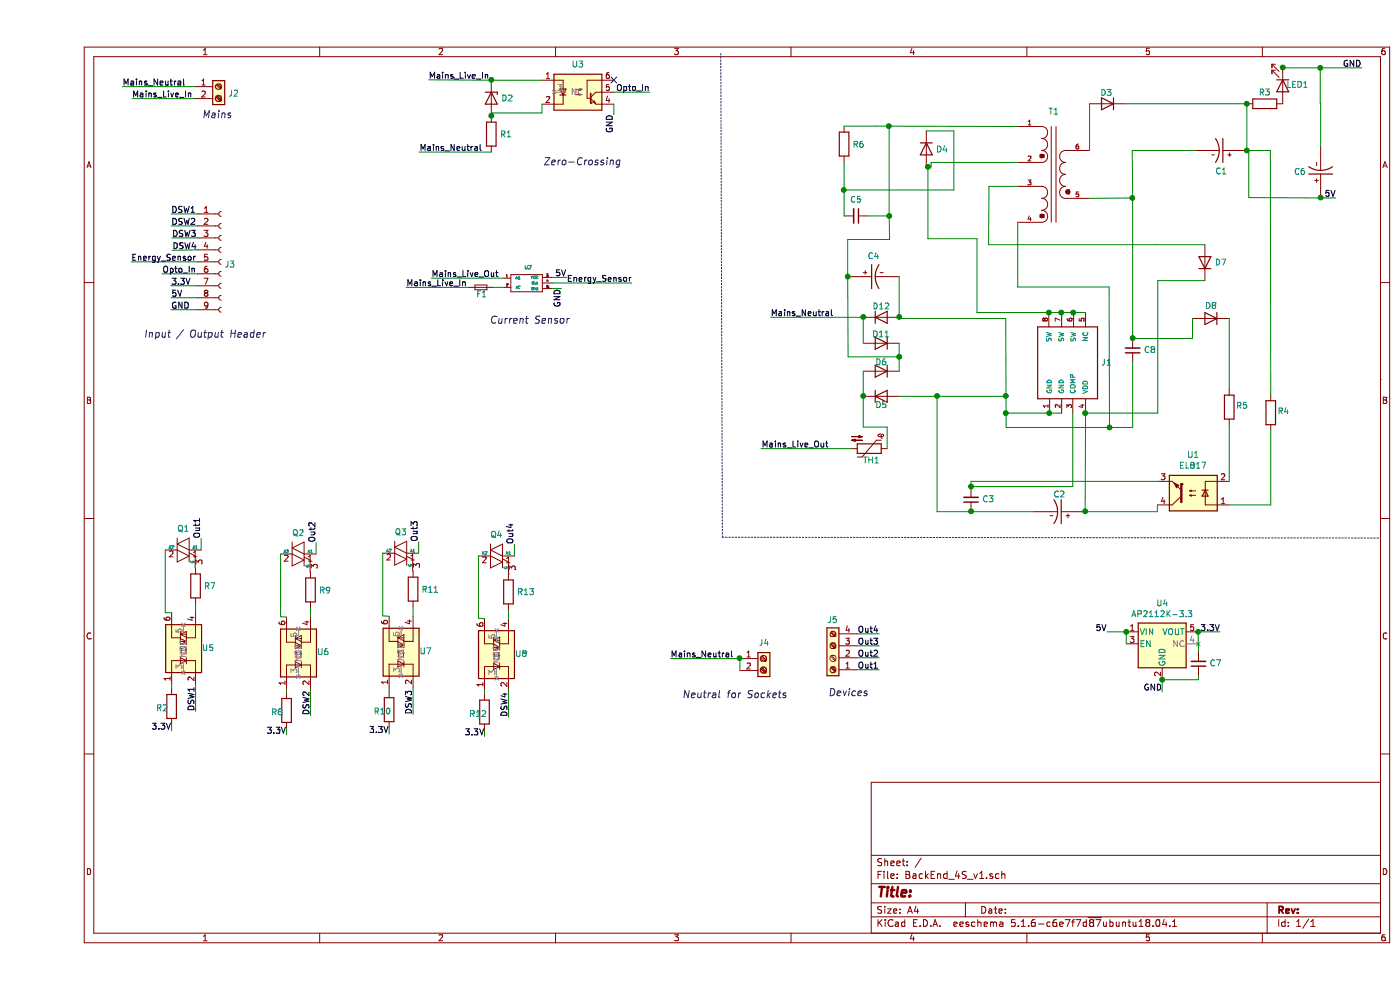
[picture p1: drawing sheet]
EESchema Schematic File Version 4
EELAYER 30 0
EELAYER END
$Descr A4 11693 8268
encoding utf-8
Sheet 1 1
Title ""
Date ""
Rev ""
Comp ""
Comment1 ""
Comment2 ""
Comment3 ""
Comment4 ""
$EndDescr
Wire Notes Line
	11229 3169 11221 3169
$Comp
L transformer:F12-090 T1
U 1 1
P 8491 1456
F 0 "T1" H 8491 933 50  0000 C CNN
F 1 "F12-090" H 8491 933 50  0001 C CNN
F 2 "Custom_Libraries:Transformer" H 8491 1456 50  0001 L BNN
F 3 "Manufacturer Recommendations" H 8491 1456 50  0001 L BNN
F 4 "Triad Magnetics" H 8491 1456 50  0001 L BNN "Field4"
	1    8491 1456
	-1   0    0    1   
$EndComp
$Comp
L Device:D D4
U 1 1
P 7427 1245
F 0 "D4" V 7427 1325 50  0000 L CNN
F 1 "FR107" V 7472 1325 50  0001 L CNN
F 2 "Diodes_SMD:D_0805" H 7427 1245 50  0001 C CNN
F 3 "~" H 7427 1245 50  0001 C CNN
	1    7427 1245
	0    1    1    0   
$EndComp
$Comp
L Device:R R6
U 1 1
P 6740 1205
F 0 "R6" H 6810 1205 50  0000 L CNN
F 1 "100K" H 6810 1160 50  0001 L CNN
F 2 "Resistors_SMD:R_0805_HandSoldering" V 6670 1205 50  0001 C CNN
F 3 "~" H 6740 1205 50  0001 C CNN
	1    6740 1205
	1    0    0    -1  
$EndComp
Wire Wire Line
	8191 1056 7000 1055
Wire Wire Line
	7000 1055 6740 1055
Wire Wire Line
	6740 1355 6740 1588
Wire Wire Line
	6740 1588 7659 1588
Wire Wire Line
	7659 1095 7427 1095
Wire Wire Line
	7659 1095 7659 1588
Wire Wire Line
	8191 1356 7468 1356
Wire Wire Line
	7468 1356 7468 1394
Wire Wire Line
	7468 1394 7427 1395
$Comp
L Device:C_Small C5
U 1 1
P 6840 1803
F 0 "C5" V 6703 1803 50  0000 C CNN
F 1 "2A222J / 2.2nF" V 6702 1803 50  0001 C CNN
F 2 "Capacitors_THT:C_Axial_L3.8mm_D2.6mm_P7.50mm_Horizontal" H 6840 1803 50  0001 C CNN
F 3 "~" H 6840 1803 50  0001 C CNN
	1    6840 1803
	0    1    1    0   
$EndComp
Wire Wire Line
	6740 1588 6740 1803
Connection ~ 6740 1588
Wire Wire Line
	6940 1803 7119 1803
Wire Wire Line
	7119 1803 7117 1055
Connection ~ 7117 1055
$Comp
L capacitor_electolytic:ECA-1EM102 C4
U 1 1
P 6987 2312
F 0 "C4" H 6987 2487 50  0000 C CNN
F 1 "4.7uF/400V" H 6987 2488 50  0001 C CNN
F 2 "Capacitors_THT:CP_Radial_D4.0mm_P2.00mm" H 6987 2312 50  0001 L BNN
F 3 "PANASONIC" H 6987 2312 50  0001 L BNN
	1    6987 2312
	1    0    0    -1  
$EndComp
$Comp
L Device:D D12
U 1 1
P 7052 2649
F 0 "D12" H 7051 2740 50  0000 C CNN
F 1 "IN4007" V 7097 2729 50  0001 L CNN
F 2 "Diodes_SMD:D_0805" H 7052 2649 50  0001 C CNN
F 3 "~" H 7052 2649 50  0001 C CNN
	1    7052 2649
	1    0    0    -1  
$EndComp
Wire Wire Line
	7202 2312 7202 2649
$Comp
L Device:D D11
U 1 1
P 7052 2866
F 0 "D11" H 7053 2794 50  0000 C CNN
F 1 "IN4007" V 7097 2946 50  0001 L CNN
F 2 "Diodes_SMD:D_0805" H 7052 2866 50  0001 C CNN
F 3 "~" H 7052 2866 50  0001 C CNN
	1    7052 2866
	-1   0    0    1   
$EndComp
Wire Wire Line
	6902 2866 6902 2649
$Comp
L Device:D D6
U 1 1
P 7052 3101
F 0 "D6" H 7053 3029 50  0000 C CNN
F 1 "IN4007" V 7097 3181 50  0001 L CNN
F 2 "Diodes_SMD:D_0805" H 7052 3101 50  0001 C CNN
F 3 "~" H 7052 3101 50  0001 C CNN
	1    7052 3101
	-1   0    0    1   
$EndComp
Wire Wire Line
	7202 2866 7202 2981
Wire Wire Line
	6772 2312 6774 2981
Wire Wire Line
	6774 2981 7202 2981
Connection ~ 7202 2981
Wire Wire Line
	7202 2981 7202 3101
Wire Wire Line
	6772 2312 6772 2000
Wire Wire Line
	6772 2000 7121 2000
Wire Wire Line
	7121 2000 7119 1803
Connection ~ 6772 2312
Connection ~ 7119 1803
$Comp
L Device:D D5
U 1 1
P 7052 3309
F 0 "D5" H 7053 3237 50  0000 C CNN
F 1 "IN4007" V 7097 3389 50  0001 L CNN
F 2 "Diodes_SMD:D_0805" H 7052 3309 50  0001 C CNN
F 3 "~" H 7052 3309 50  0001 C CNN
	1    7052 3309
	1    0    0    -1  
$EndComp
Wire Wire Line
	6902 3309 6902 3101
Wire Wire Line
	8352 2611 7852 2610
Wire Wire Line
	7852 2610 7852 1995
Wire Wire Line
	7852 1995 7442 1994
Wire Wire Line
	7442 1994 7441 1395
Connection ~ 7441 1395
Connection ~ 6902 2649
$Comp
L Device:Thermistor_NTC TH1
U 1 1
P 6950 3748
F 0 "TH1" V 7046 3767 50  0000 C CNN
F 1 "NTC" V 6751 3748 50  0001 C CNN
F 2 "Varistors:RV_Disc_D7_W3.4_P5" H 6950 3798 50  0001 C CNN
F 3 "~" H 6950 3798 50  0001 C CNN
	1    6950 3748
	0    1    1    0   
$EndComp
Wire Wire Line
	6902 3309 6902 3567
Wire Wire Line
	6902 3567 7100 3567
Wire Wire Line
	7100 3567 7100 3748
Connection ~ 6902 3309
Wire Wire Line
	8352 2611 8452 2611
$Comp
L ap8022:AP8022 J1
U 1 1
P 8557 3031
F 0 "J1" V 8557 2701 50  0000 R CNN
F 1 "AP8022" H 8557 3307 50  0001 C CNN
F 2 "Housings_DIP:DIP-8_W7.62mm_SMDSocket_SmallPads" H 8557 3031 50  0001 L BNN
F 3 "Compliant with Exemptions" H 8557 3031 50  0001 L BNN
F 4 "1571552-2" H 8557 3031 50  0001 L BNN "Field4"
	1    8557 3031
	0    -1   -1   0   
$EndComp
Wire Wire Line
	8452 2611 8557 2611
Connection ~ 8452 2611
Wire Wire Line
	8557 2611 8657 2611
Connection ~ 8557 2611
Wire Wire Line
	8657 2611 8757 2611
Connection ~ 8657 2611
$Comp
L Device:D D7
U 1 1
P 9755 2194
F 0 "D7" V 9755 2114 50  0000 R CNN
F 1 "IN4148" V 9800 2274 50  0001 L CNN
F 2 "Diodes_SMD:D_0805" H 9755 2194 50  0001 C CNN
F 3 "~" H 9755 2194 50  0001 C CNN
	1    9755 2194
	0    -1   -1   0   
$EndComp
Wire Wire Line
	8191 1556 7950 1556
Wire Wire Line
	7950 1556 7949 2043
Wire Wire Line
	7949 2043 9343 2044
Wire Wire Line
	8757 3451 9362 3452
Wire Wire Line
	9362 3452 9362 2344
Wire Wire Line
	9343 2044 9755 2044
Wire Wire Line
	9362 2344 9755 2344
$Comp
L Device:C_Small C8
U 1 1
P 9152 2926
F 0 "C8" H 9060 2926 50  0000 R CNN
F 1 "2A222J / 2.2nF" V 9014 2926 50  0001 C CNN
F 2 "Capacitors_THT:C_Axial_L3.8mm_D2.6mm_P7.50mm_Horizontal" H 9152 2926 50  0001 C CNN
F 3 "~" H 9152 2926 50  0001 C CNN
	1    9152 2926
	-1   0    0    1   
$EndComp
Wire Wire Line
	8191 1856 8191 2396
Wire Wire Line
	8191 2396 8956 2396
Wire Wire Line
	8956 2396 8957 3571
Wire Wire Line
	8957 3571 8958 3571
Wire Wire Line
	9152 3571 9152 3026
Wire Wire Line
	8958 3571 8093 3572
Wire Wire Line
	8093 3572 8092 2661
Wire Wire Line
	8092 2661 7202 2661
Wire Wire Line
	7202 2661 7202 2649
Connection ~ 8958 3571
Wire Wire Line
	8958 3571 9152 3571
Connection ~ 7202 2649
Wire Wire Line
	8557 3451 8457 3451
Wire Wire Line
	8457 3451 8093 3451
Connection ~ 8457 3451
Connection ~ 8093 3451
Wire Wire Line
	7202 3309 7518 3309
Connection ~ 8093 3309
$Comp
L Device:C_Small C3
U 1 1
P 7801 4173
F 0 "C3" H 7709 4173 50  0000 R CNN
F 1 "47nf" V 7663 4173 50  0001 C CNN
F 2 "Capacitors_THT:C_Axial_L3.8mm_D2.6mm_P7.50mm_Horizontal" H 7801 4173 50  0001 C CNN
F 3 "~" H 7801 4173 50  0001 C CNN
	1    7801 4173
	-1   0    0    1   
$EndComp
$Comp
L capacitor_electolytic:ECA-1EM102 C2
U 1 1
P 8541 4273
F 0 "C2" H 8543 4133 50  0000 C CNN
F 1 "1uF/63V" H 8541 4449 50  0001 C CNN
F 2 "Capacitors_THT:CP_Radial_D4.0mm_P2.00mm" H 8541 4273 50  0001 L BNN
F 3 "PANASONIC" H 8541 4273 50  0001 L BNN
	1    8541 4273
	-1   0    0    1   
$EndComp
Wire Wire Line
	8757 3451 8756 4273
Connection ~ 8757 3451
Wire Wire Line
	8326 4273 7801 4273
Wire Wire Line
	8652 3451 8651 4064
Wire Wire Line
	8651 4064 7801 4064
$Comp
L Isolator:EL817 U1
U 1 1
P 9657 4119
F 0 "U1" H 9657 3802 50  0000 C CNN
F 1 "EL817" H 9657 3893 50  0000 C CNN
F 2 "Housings_DIP:DIP-4_W8.89mm_SMDSocket_LongPads" H 9457 3919 50  0001 L CIN
F 3 "http://www.everlight.com/file/ProductFile/EL817.pdf" H 9657 4119 50  0001 L CNN
	1    9657 4119
	-1   0    0    1   
$EndComp
Wire Wire Line
	9152 2826 9150 1653
Wire Wire Line
	9150 1653 8791 1656
$Comp
L capacitor_electolytic:ECA-1EM102 C1
U 1 1
P 9891 1258
F 0 "C1" H 9891 1433 50  0000 C CNN
F 1 "4.7uF/400V" H 9891 1434 50  0001 C CNN
F 2 "Capacitors_THT:CP_Radial_D4.0mm_P2.00mm" H 9891 1258 50  0001 L BNN
F 3 "PANASONIC" H 9891 1258 50  0001 L BNN
F 4 "C" H 9891 1258 50  0001 C CNN "Spice_Primitive"
F 5 "4.7uF/400V" H 9891 1258 50  0001 C CNN "Spice_Model"
F 6 "Y" H 9891 1258 50  0001 C CNN "Spice_Netlist_Enabled"
	1    9891 1258
	-1   0    0    1   
$EndComp
Wire Wire Line
	9676 1258 9149 1258
Wire Wire Line
	9149 1258 9150 1653
Connection ~ 9150 1653
$Comp
L Device:D D3
U 1 1
P 8941 867
F 0 "D3" H 9003 778 50  0000 R CNN
F 1 "SR360" V 8986 947 50  0001 L CNN
F 2 "Diodes_SMD:D_0805" H 8941 867 50  0001 C CNN
F 3 "~" H 8941 867 50  0001 C CNN
	1    8941 867 
	-1   0    0    1   
$EndComp
Wire Wire Line
	8791 1256 8791 867 
Wire Wire Line
	9091 867  10105 867 
$Comp
L Device:R R3
U 1 1
P 10255 867
F 0 "R3" V 10158 814 50  0000 L CNN
F 1 "2.2K" H 10325 822 50  0001 L CNN
F 2 "Resistors_SMD:R_0805_HandSoldering" V 10185 867 50  0001 C CNN
F 3 "~" H 10255 867 50  0001 C CNN
	1    10255 867 
	0    1    1    0   
$EndComp
Connection ~ 10105 867 
$Comp
L Device:LED D1
U 1 1
P 10405 717
F 0 "D1" V 10403 636 50  0001 R CNN
F 1 "LED1" V 10394 935 50  0000 R CNN
F 2 "Diodes_SMD:D_0805" H 10405 717 50  0001 C CNN
F 3 "~" H 10405 717 50  0001 C CNN
	1    10405 717 
	0    1    1    0   
$EndComp
$Comp
L Device:R R4
U 1 1
P 10304 3448
F 0 "R4" H 10145 3437 50  0000 L CNN
F 1 "330 R" H 10374 3403 50  0001 L CNN
F 2 "Resistors_SMD:R_0805_HandSoldering" V 10234 3448 50  0001 C CNN
F 3 "~" H 10304 3448 50  0001 C CNN
	1    10304 3448
	-1   0    0    1   
$EndComp
Wire Wire Line
	10105 867  10105 1258
Wire Wire Line
	9957 4219 10304 4217
Wire Wire Line
	10304 4217 10304 3598
Wire Wire Line
	10303 1258 10300 1259
Wire Wire Line
	10300 1259 10300 1258
Wire Wire Line
	10718 567  10718 868 
Wire Wire Line
	10718 868  10723 868 
Wire Wire Line
	10718 567  10404 566 
Wire Wire Line
	10404 566  10405 566 
Wire Wire Line
	10405 566  10405 567 
Connection ~ 10405 566 
Connection ~ 10718 567 
Text Label 11064 567  2    50   ~ 0
GND
Wire Wire Line
	10718 567  11064 567 
$Comp
L Device:R R5
U 1 1
P 9958 3402
F 0 "R5" H 9799 3391 50  0000 L CNN
F 1 "330 R" H 10028 3357 50  0001 L CNN
F 2 "Resistors_SMD:R_0805_HandSoldering" V 9888 3402 50  0001 C CNN
F 3 "~" H 9958 3402 50  0001 C CNN
	1    9958 3402
	-1   0    0    1   
$EndComp
Wire Wire Line
	9957 4019 9958 3552
Wire Wire Line
	9958 3252 9958 2662
Wire Wire Line
	7518 3309 7519 4275
Wire Wire Line
	7519 4275 7801 4275
Wire Wire Line
	7801 4273 7801 4275
Connection ~ 7518 3309
Wire Wire Line
	7518 3309 8093 3309
Connection ~ 7801 4273
Text Label 6126 2649 0    50   ~ 0
Mains_Neutral
Wire Wire Line
	6126 2649 6902 2649
Text Label 6049 3747 0    50   ~ 0
Mains_Live_Out
Wire Wire Line
	10304 3298 10303 1258
Wire Wire Line
	9955 2662 9958 2662
Wire Wire Line
	6800 3748 6049 3747
Wire Wire Line
	9357 4019 7801 4020
Wire Wire Line
	7801 4020 7801 4064
Connection ~ 7801 4064
Wire Wire Line
	7801 4064 7801 4073
Wire Wire Line
	9357 4219 9357 4273
Wire Wire Line
	9357 4273 8756 4273
Connection ~ 8756 4273
Wire Wire Line
	10723 868  10723 1222
$Comp
L capacitor_electolytic:ECA-1EM102 C6
U 1 1
P 10723 1437
F 0 "C6" V 10723 1612 50  0000 C CNN
F 1 "470uF/10V" H 10723 1613 50  0001 C CNN
F 2 "Capacitors_THT:CP_Radial_D4.0mm_P2.00mm" H 10723 1437 50  0001 L BNN
F 3 "PANASONIC" H 10723 1437 50  0001 L BNN
	1    10723 1437
	0    -1   -1   0   
$EndComp
Wire Wire Line
	10105 1258 10106 1258
Wire Wire Line
	10723 1652 10120 1651
Wire Wire Line
	10120 1651 10120 1266
Wire Wire Line
	10120 1266 10106 1266
Wire Wire Line
	10106 1266 10106 1258
Connection ~ 10106 1258
Wire Wire Line
	10106 1258 10300 1258
Text Label 10849 1652 2    50   ~ 0
5V
Wire Wire Line
	10723 1652 10849 1652
Connection ~ 10723 1652
$Comp
L Device:D D8
U 1 1
P 9805 2662
F 0 "D8" H 9856 2558 50  0000 R CNN
F 1 "PH C4V3" V 9850 2742 50  0001 L CNN
F 2 "Diodes_SMD:D_0805" H 9805 2662 50  0001 C CNN
F 3 "~" H 9805 2662 50  0001 C CNN
	1    9805 2662
	-1   0    0    1   
$EndComp
Wire Wire Line
	9152 2826 9651 2826
Wire Wire Line
	9651 2826 9651 2662
Wire Wire Line
	9651 2662 9655 2662
Connection ~ 9152 2826
Wire Notes Line
	5710 448  5724 4486
Wire Notes Line
	5724 4486 11219 4495
$Comp
L acs712:ACS712 U2
U 1 1
P 4087 2360
F 0 "U2" H 4100 2489 31  0000 C CNN
F 1 "ACS712" H 4100 2489 31  0001 C CNN
F 2 "Custom_Libraries:ACS712" H 4087 2360 50  0001 C CNN
F 3 "" H 4087 2360 50  0001 C CNN
	1    4087 2360
	1    0    0    -1  
$EndComp
Text Label 3293 2323 0    50   ~ 0
Mains_Live_Out
Wire Wire Line
	3896 2323 3293 2323
$Comp
L Device:Fuse_Small F1
U 1 1
P 3707 2401
F 0 "F1" H 3713 2346 50  0000 C CNN
F 1 "Fuse_Small" H 3707 2495 50  0001 C CNN
F 2 "Fuse_Holders_and_Fuses:Fuse_TE5_Littlefuse-395Series" H 3707 2401 50  0001 C CNN
F 3 "~" H 3707 2401 50  0001 C CNN
	1    3707 2401
	1    0    0    -1  
$EndComp
Wire Wire Line
	3807 2401 3897 2401
Text Label 3083 2400 0    50   ~ 0
Mains_Live_In
Wire Wire Line
	3607 2401 3083 2400
Text Label 4423 2317 2    50   ~ 0
5V
Wire Wire Line
	4302 2317 4423 2317
Text Label 4381 2412 3    50   ~ 0
GND
Wire Wire Line
	4304 2412 4381 2412
Text Label 4969 2363 2    50   ~ 0
Energy_Sensor
Wire Wire Line
	4303 2364 4969 2363
$Comp
L Connector:Screw_Terminal_01x02 J2
U 1 1
P 1516 724
F 0 "J2" H 1596 670 50  0000 L CNN
F 1 "Screw_Terminal_01x02" H 1596 625 50  0001 L CNN
F 2 "TerminalBlocks_Phoenix:TerminalBlock_Phoenix_MKDS1.5-2pol" H 1516 724 50  0001 C CNN
F 3 "~" H 1516 724 50  0001 C CNN
	1    1516 724 
	1    0    0    -1  
$EndComp
Text Label 713  724  0    50   ~ 0
Mains_Neutral
Wire Wire Line
	1316 724  713  724 
Text Label 792  823  0    50   ~ 0
Mains_Live_In
Wire Wire Line
	1316 824  792  823 
Text Notes 1375 996  0    59   Italic 0
Mains
Text Notes 3778 2712 0    59   Italic 0
Current Sensor
$Comp
L Regulator_Linear:AP2112K-3.3 U4
U 1 1
P 9399 5379
F 0 "U4" H 9399 5721 50  0000 C CNN
F 1 "AP2112K-3.3" H 9399 5630 50  0000 C CNN
F 2 "TO_SOT_Packages_SMD:SOT-23-5_HandSoldering" H 9399 5704 50  0001 C CNN
F 3 "https://www.diodes.com/assets/Datasheets/AP2112.pdf" H 9399 5479 50  0001 C CNN
	1    9399 5379
	1    0    0    -1  
$EndComp
Text Label 8937 5279 2    50   ~ 0
5V
Wire Wire Line
	9099 5379 9099 5279
Wire Wire Line
	9099 5279 8937 5279
Connection ~ 9099 5279
Text Label 9399 5777 2    50   ~ 0
GND
Wire Wire Line
	9699 5279 9883 5279
Wire Wire Line
	9399 5679 9399 5777
Text Label 9883 5279 2    50   ~ 0
3.3V
$Comp
L Isolator:4N35 U3
U 1 1
P 4518 769
F 0 "U3" H 4518 1002 50  0000 C CNN
F 1 "4N35" H 4518 1003 50  0001 C CNN
F 2 "Housings_DIP:DIP-6_W8.89mm_SMDSocket_LongPads" H 4318 569 50  0001 L CIN
F 3 "https://www.vishay.com/docs/81181/4n35.pdf" H 4518 769 50  0001 L CNN
	1    4518 769 
	1    0    0    -1  
$EndComp
$Comp
L Device:D_Zener D2
U 1 1
P 3795 819
F 0 "D2" V 3795 899 50  0000 L CNN
F 1 "IN4148" V 3840 899 50  0001 L CNN
F 2 "Diodes_SMD:D_0805" H 3795 819 50  0001 C CNN
F 3 "~" H 3795 819 50  0001 C CNN
	1    3795 819 
	0    1    1    0   
$EndComp
$Comp
L Device:R R1
U 1 1
P 3795 1119
F 0 "R1" H 3865 1119 50  0000 L CNN
F 1 "220K" H 3865 1074 50  0001 L CNN
F 2 "Resistors_SMD:R_0805_HandSoldering" V 3725 1119 50  0001 C CNN
F 3 "~" H 3795 1119 50  0001 C CNN
	1    3795 1119
	1    0    0    -1  
$EndComp
Text Label 3192 1269 0    50   ~ 0
Mains_Neutral
Wire Wire Line
	3795 1269 3192 1269
Text Label 3271 668  0    50   ~ 0
Mains_Live_In
Wire Wire Line
	3795 669  3271 668 
Wire Wire Line
	4218 669  3795 669 
Wire Wire Line
	4218 869  4217 944 
Wire Wire Line
	4217 944  3805 944 
Wire Wire Line
	3805 944  3805 969 
Wire Wire Line
	3805 969  3795 969 
Connection ~ 3795 969 
Connection ~ 3795 669 
Text Label 4818 956  3    50   ~ 0
GND
Wire Wire Line
	4818 869  4818 956 
Text Label 5119 769  2    50   ~ 0
Opto_In
Wire Wire Line
	4818 769  5119 769 
NoConn ~ 4818 669 
Wire Wire Line
	1118 2588 1337 2588
$Comp
L Connector:Conn_01x09_Female J3
U 1 1
P 1537 2188
F 0 "J3" H 1565 2168 50  0000 L CNN
F 1 "Conn_01x09_Female" H 1565 2123 50  0001 L CNN
F 2 "Pin_Headers:Pin_Header_Straight_1x09_Pitch2.54mm" H 1537 2188 50  0001 C CNN
F 3 "~" H 1537 2188 50  0001 C CNN
	1    1537 2188
	1    0    0    -1  
$EndComp
Text Label 1118 2588 0    50   ~ 0
GND
Text Label 1120 2488 0    50   ~ 0
5V
Wire Wire Line
	1337 2488 1120 2488
Text Label 1118 2388 0    50   ~ 0
3.3V
Wire Wire Line
	1337 2388 1118 2388
Text Label 1045 2288 0    50   ~ 0
Opto_In
Wire Wire Line
	1337 2288 1045 2288
Text Label 786  2188 0    50   ~ 0
Energy_Sensor
Wire Wire Line
	1337 2188 786  2188
Text Label 1119 1788 0    50   ~ 0
DSW1
Wire Wire Line
	1337 1788 1119 1788
Text Label 1121 1888 0    50   ~ 0
DSW2
Wire Wire Line
	1337 1888 1121 1888
Text Label 1126 1988 0    50   ~ 0
DSW3
Wire Wire Line
	1337 1988 1126 1988
Text Label 1128 2089 0    50   ~ 0
DSW4
Wire Wire Line
	1337 2088 1128 2089
$Comp
L Relay_SolidState:MOC3021M U5
U 1 1
P 1222 5418
F 0 "U5" V 1225 5212 50  0000 C CNN
F 1 "MOC3021" H 1222 5652 50  0001 C CNN
F 2 "Housings_DIP:DIP-6_W8.89mm_SMDSocket_LongPads" H 1022 5218 50  0001 L CIN
F 3 "http://www.fairchildsemi.com/ds/MO/MOC3020M.pdf" H 1222 5418 50  0001 L CNN
	1    1222 5418
	0    -1   -1   0   
$EndComp
Text Label 1122 6103 2    50   ~ 0
3.3V
$Comp
L Device:R R2
U 1 1
P 1122 5900
F 0 "R2" H 992 5888 50  0000 L CNN
F 1 "100E" H 1192 5855 50  0001 L CNN
F 2 "Resistors_SMD:R_0805_HandSoldering" V 1052 5900 50  0001 C CNN
F 3 "~" H 1122 5900 50  0001 C CNN
	1    1122 5900
	1    0    0    -1  
$EndComp
Wire Wire Line
	1122 5718 1122 5750
Wire Wire Line
	1122 6050 1122 6103
Text Label 1322 5941 1    50   ~ 0
DSW1
Wire Wire Line
	1322 5718 1322 5941
$Comp
L Triac_Thyristor:BT136-500 Q1
U 1 1
P 1221 4594
F 0 "Q1" V 1396 4594 50  0000 C CNN
F 1 "BT136-500" V 1396 4594 50  0001 C CNN
F 2 "Custom_Libraries:BT136S" H 1421 4519 50  0001 L CIN
F 3 "http://www.micropik.com/PDF/BT136-600.pdf" H 1221 4594 50  0001 L CNN
	1    1221 4594
	0    -1   -1   0   
$EndComp
$Comp
L Device:R R7
U 1 1
P 1322 4894
F 0 "R7" H 1392 4894 50  0000 L CNN
F 1 "470E" H 1392 4849 50  0001 L CNN
F 2 "Resistors_SMD:R_0805_HandSoldering" V 1252 4894 50  0001 C CNN
F 3 "~" H 1322 4894 50  0001 C CNN
	1    1322 4894
	1    0    0    -1  
$EndComp
Wire Wire Line
	1322 5044 1322 5118
Wire Wire Line
	1071 4594 1071 5116
Wire Wire Line
	1071 5116 1122 5118
Text Label 1371 4499 1    50   ~ 0
Out1
Wire Wire Line
	1371 4594 1371 4499
Wire Wire Line
	1321 4744 1322 4744
$Comp
L Relay_SolidState:MOC3021M U6
U 1 1
P 2183 5453
F 0 "U6" V 2186 5247 50  0000 C CNN
F 1 "MOC3021" H 2183 5687 50  0001 C CNN
F 2 "Housings_DIP:DIP-6_W8.89mm_SMDSocket_LongPads" H 1983 5253 50  0001 L CIN
F 3 "http://www.fairchildsemi.com/ds/MO/MOC3020M.pdf" H 2183 5453 50  0001 L CNN
	1    2183 5453
	0    -1   -1   0   
$EndComp
Text Label 2083 6138 2    50   ~ 0
3.3V
$Comp
L Device:R R8
U 1 1
P 2083 5935
F 0 "R8" H 1953 5923 50  0000 L CNN
F 1 "100E" H 2153 5890 50  0001 L CNN
F 2 "Resistors_SMD:R_0805_HandSoldering" V 2013 5935 50  0001 C CNN
F 3 "~" H 2083 5935 50  0001 C CNN
	1    2083 5935
	1    0    0    -1  
$EndComp
Wire Wire Line
	2083 5753 2083 5785
Wire Wire Line
	2083 6085 2083 6138
Text Label 2283 5976 1    50   ~ 0
DSW2
Wire Wire Line
	2283 5753 2283 5976
$Comp
L Triac_Thyristor:BT136-500 Q2
U 1 1
P 2182 4629
F 0 "Q2" V 2357 4629 50  0000 C CNN
F 1 "BT136-500" V 2357 4629 50  0001 C CNN
F 2 "Custom_Libraries:BT136S" H 2382 4554 50  0001 L CIN
F 3 "http://www.micropik.com/PDF/BT136-600.pdf" H 2182 4629 50  0001 L CNN
	1    2182 4629
	0    -1   -1   0   
$EndComp
$Comp
L Device:R R9
U 1 1
P 2283 4929
F 0 "R9" H 2353 4929 50  0000 L CNN
F 1 "470E" H 2353 4884 50  0001 L CNN
F 2 "Resistors_SMD:R_0805_HandSoldering" V 2213 4929 50  0001 C CNN
F 3 "~" H 2283 4929 50  0001 C CNN
	1    2283 4929
	1    0    0    -1  
$EndComp
Wire Wire Line
	2283 5079 2283 5153
Wire Wire Line
	2032 4629 2032 5151
Wire Wire Line
	2032 5151 2083 5153
Text Label 2332 4534 1    50   ~ 0
Out2
Wire Wire Line
	2332 4629 2332 4534
Wire Wire Line
	2282 4779 2283 4779
$Comp
L Relay_SolidState:MOC3021M U7
U 1 1
P 3039 5446
F 0 "U7" V 3042 5240 50  0000 C CNN
F 1 "MOC3021" H 3039 5680 50  0001 C CNN
F 2 "Housings_DIP:DIP-6_W8.89mm_SMDSocket_LongPads" H 2839 5246 50  0001 L CIN
F 3 "http://www.fairchildsemi.com/ds/MO/MOC3020M.pdf" H 3039 5446 50  0001 L CNN
	1    3039 5446
	0    -1   -1   0   
$EndComp
Text Label 2939 6131 2    50   ~ 0
3.3V
$Comp
L Device:R R10
U 1 1
P 2939 5928
F 0 "R10" H 2809 5916 50  0000 L CNN
F 1 "100E" H 3009 5883 50  0001 L CNN
F 2 "Resistors_SMD:R_0805_HandSoldering" V 2869 5928 50  0001 C CNN
F 3 "~" H 2939 5928 50  0001 C CNN
	1    2939 5928
	1    0    0    -1  
$EndComp
Wire Wire Line
	2939 5746 2939 5778
Wire Wire Line
	2939 6078 2939 6131
Text Label 3139 5969 1    50   ~ 0
DSW3
Wire Wire Line
	3139 5746 3139 5969
$Comp
L Triac_Thyristor:BT136-500 Q3
U 1 1
P 3038 4622
F 0 "Q3" V 3213 4622 50  0000 C CNN
F 1 "BT136-500" V 3213 4622 50  0001 C CNN
F 2 "Custom_Libraries:BT136S" H 3238 4547 50  0001 L CIN
F 3 "http://www.micropik.com/PDF/BT136-600.pdf" H 3038 4622 50  0001 L CNN
	1    3038 4622
	0    -1   -1   0   
$EndComp
$Comp
L Device:R R11
U 1 1
P 3139 4922
F 0 "R11" H 3209 4922 50  0000 L CNN
F 1 "470E" H 3209 4877 50  0001 L CNN
F 2 "Resistors_SMD:R_0805_HandSoldering" V 3069 4922 50  0001 C CNN
F 3 "~" H 3139 4922 50  0001 C CNN
	1    3139 4922
	1    0    0    -1  
$EndComp
Wire Wire Line
	3139 5072 3139 5146
Wire Wire Line
	2888 4622 2888 5144
Wire Wire Line
	2888 5144 2939 5146
Text Label 3188 4527 1    50   ~ 0
Out3
Wire Wire Line
	3188 4622 3188 4527
Wire Wire Line
	3138 4772 3139 4772
$Comp
L Relay_SolidState:MOC3021M U8
U 1 1
P 3838 5467
F 0 "U8" V 3841 5261 50  0000 C CNN
F 1 "MOC3021" H 3838 5701 50  0001 C CNN
F 2 "Housings_DIP:DIP-6_W8.89mm_SMDSocket_LongPads" H 3638 5267 50  0001 L CIN
F 3 "http://www.fairchildsemi.com/ds/MO/MOC3020M.pdf" H 3838 5467 50  0001 L CNN
	1    3838 5467
	0    -1   -1   0   
$EndComp
Text Label 3738 6152 2    50   ~ 0
3.3V
$Comp
L Device:R R12
U 1 1
P 3738 5949
F 0 "R12" H 3608 5937 50  0000 L CNN
F 1 "100E" H 3808 5904 50  0001 L CNN
F 2 "Resistors_SMD:R_0805_HandSoldering" V 3668 5949 50  0001 C CNN
F 3 "~" H 3738 5949 50  0001 C CNN
	1    3738 5949
	1    0    0    -1  
$EndComp
Wire Wire Line
	3738 5767 3738 5799
Wire Wire Line
	3738 6099 3738 6152
Text Label 3938 5990 1    50   ~ 0
DSW4
Wire Wire Line
	3938 5767 3938 5990
$Comp
L Triac_Thyristor:BT136-500 Q4
U 1 1
P 3837 4643
F 0 "Q4" V 4012 4643 50  0000 C CNN
F 1 "BT136-500" V 4012 4643 50  0001 C CNN
F 2 "Custom_Libraries:BT136S" H 4037 4568 50  0001 L CIN
F 3 "http://www.micropik.com/PDF/BT136-600.pdf" H 3837 4643 50  0001 L CNN
	1    3837 4643
	0    -1   -1   0   
$EndComp
$Comp
L Device:R R13
U 1 1
P 3938 4943
F 0 "R13" H 4008 4943 50  0000 L CNN
F 1 "470E" H 4008 4898 50  0001 L CNN
F 2 "Resistors_SMD:R_0805_HandSoldering" V 3868 4943 50  0001 C CNN
F 3 "~" H 3938 4943 50  0001 C CNN
	1    3938 4943
	1    0    0    -1  
$EndComp
Wire Wire Line
	3938 5093 3938 5167
Wire Wire Line
	3687 4643 3687 5165
Wire Wire Line
	3687 5165 3738 5167
Text Label 3987 4548 1    50   ~ 0
Out4
Wire Wire Line
	3987 4643 3987 4548
Wire Wire Line
	3937 4793 3938 4793
Text Notes 4226 1390 0    59   Italic 0
Zero-Crossing
Text Notes 891  2829 0    59   Italic 0
Input / Output Header
$Comp
L Connector:Screw_Terminal_01x02 J4
U 1 1
P 6070 5500
F 0 "J4" H 6026 5634 50  0000 L CNN
F 1 "Screw_Terminal_01x02" H 6150 5401 50  0001 L CNN
F 2 "TerminalBlocks_Phoenix:TerminalBlock_Phoenix_MKDS1.5-2pol" H 6070 5500 50  0001 C CNN
F 3 "~" H 6070 5500 50  0001 C CNN
	1    6070 5500
	1    0    0    -1  
$EndComp
Text Label 5291 5500 0    50   ~ 0
Mains_Neutral
Wire Wire Line
	5870 5500 5870 5600
Wire Wire Line
	5870 5500 5291 5500
Connection ~ 5870 5500
$Comp
L Connector:Screw_Terminal_01x04 J5
U 1 1
P 6647 5494
F 0 "J5" H 6650 5181 50  0000 C CNN
F 1 "Screw_Terminal_01x04" H 6565 5160 50  0001 C CNN
F 2 "TerminalBlocks_Phoenix:TerminalBlock_Phoenix_MKDS1.5-4pol" H 6647 5494 50  0001 C CNN
F 3 "~" H 6647 5494 50  0001 C CNN
	1    6647 5494
	-1   0    0    1   
$EndComp
Text Label 7033 5294 2    50   ~ 0
Out4
Wire Wire Line
	6847 5294 7033 5294
Text Label 7033 5394 2    50   ~ 0
Out3
Wire Wire Line
	6847 5394 7033 5394
Text Label 7033 5494 2    50   ~ 0
Out2
Wire Wire Line
	6847 5494 7033 5494
Text Label 7033 5594 2    50   ~ 0
Out1
Wire Wire Line
	6847 5594 7033 5594
Text Notes 6608 5824 0    59   Italic 0
Devices
Text Notes 5388 5840 0    59   Italic 0
Neutral for Sockets
$Comp
L Device:C_Small C7
U 1 1
P 9700 5543
F 0 "C7" H 9608 5543 50  0000 R CNN
F 1 "2.2uf" V 9562 5543 50  0001 C CNN
F 2 "Capacitors_SMD:C_0805_HandSoldering" H 9700 5543 50  0001 C CNN
F 3 "~" H 9700 5543 50  0001 C CNN
	1    9700 5543
	-1   0    0    1   
$EndComp
Wire Wire Line
	9699 5279 9700 5443
Connection ~ 9699 5279
Wire Wire Line
	9399 5679 9700 5679
Wire Wire Line
	9700 5679 9700 5643
Connection ~ 9399 5679
$EndSCHEMATC
